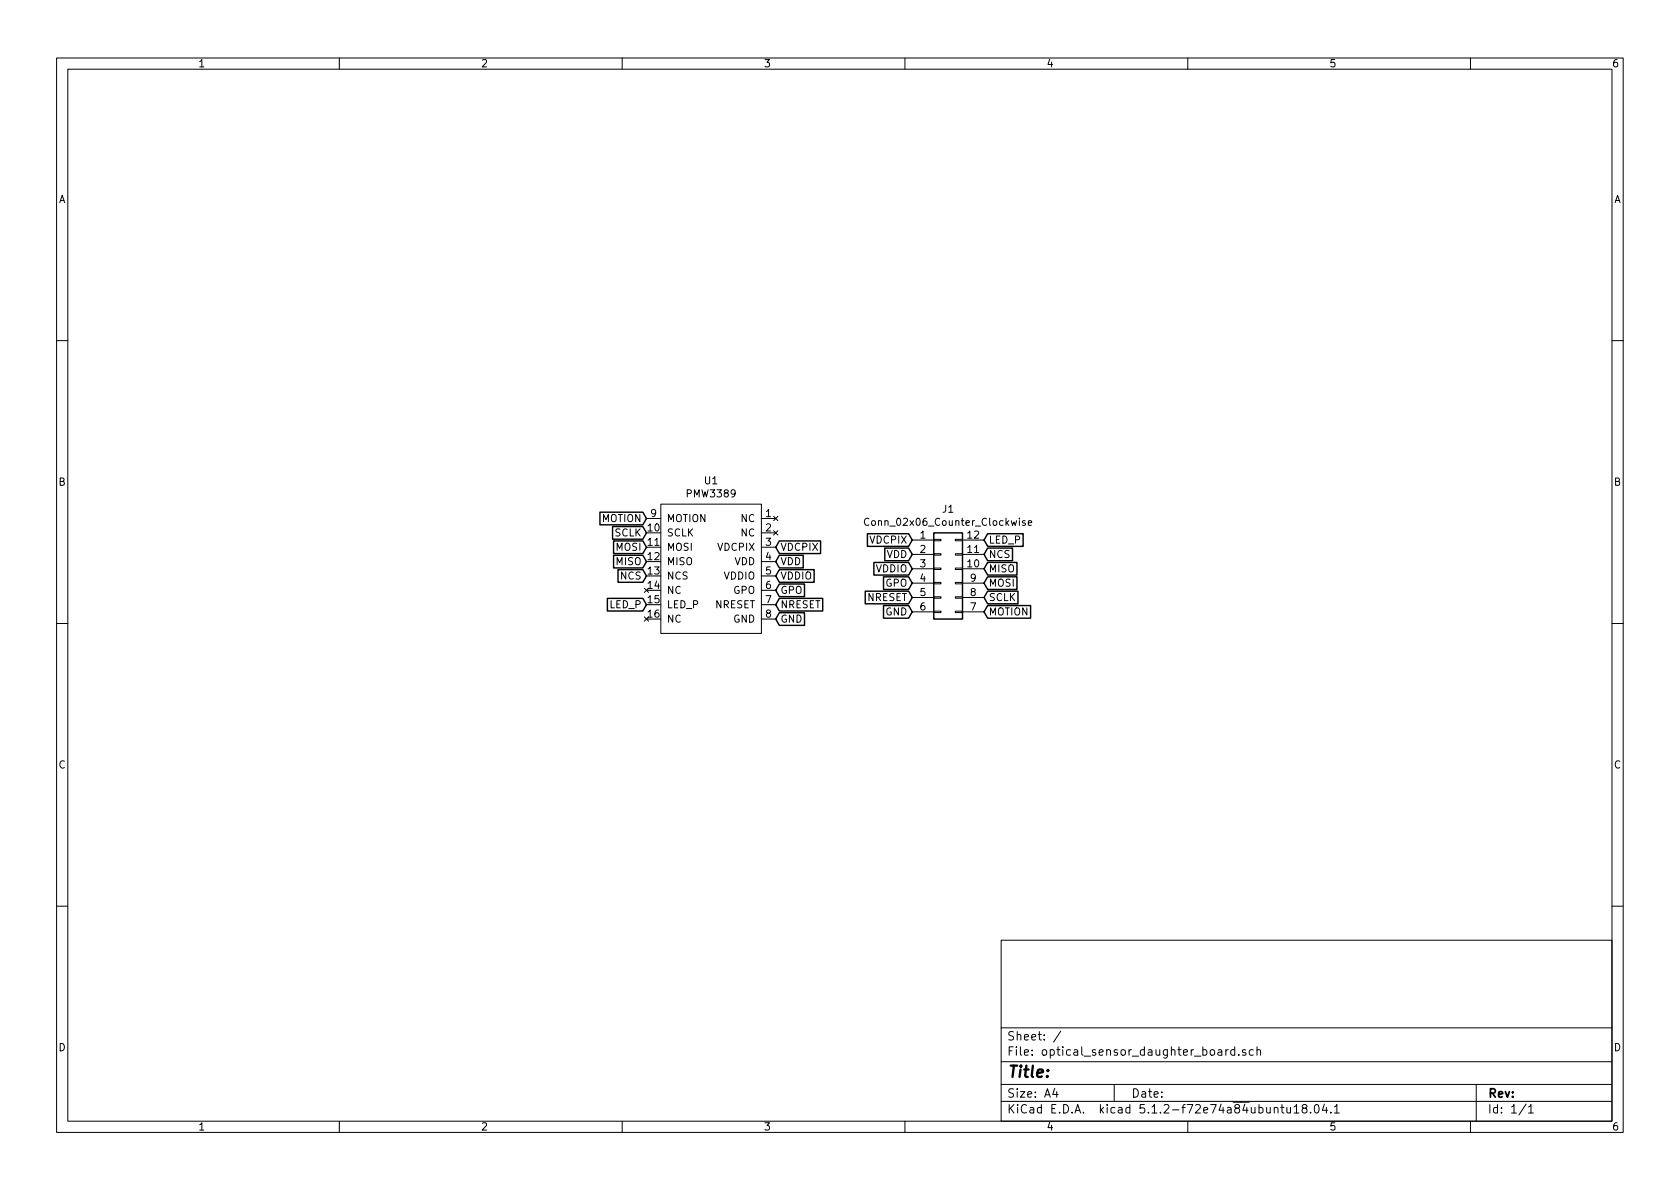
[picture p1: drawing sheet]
<svg xmlns="http://www.w3.org/2000/svg" width="297mm" height="210mm" viewBox="0 0 297 210" stroke-linecap="round" stroke-linejoin="round" font-family="sans-serif">
<g fill="none" stroke="#000" stroke-width=".18">
<path d="M10 10.3h277v189.9h-277zM12 12.2h273v186.1h-273zM60 10.3v1.9M110 10.3v1.9M160 10.3v1.9M210 10.3v1.9M260 10.3v1.9M10 60.2h2M285 60.2h2M114.3 91.7h2.5M116.8 89.1h17.8v22.9h-17.8zM134.6 91.7h2.6"/>
<path d="M134.6 94.2h2.6M134.6 96.8h2.6M134.6 99.3h2.6M136.8 91.3l.7 .8M136.8 93.8l.7 .8M137.5 91.3l-.7 .8M137.5 93.8l-.7 .8M153.6 91.8a.6 .6 0 0 0-.8 .4 .6 .6 0 0 0 .6 .7l.2-.1M161.3 95.5h3.8M161.3 98h3.8M165.1 97.9h1.3v.3h-1.3zM165.1 95.4h1.3v.2h-1.3z"/>
<path d="M168.9 97.9h1.3v.3h-1.3zM168.9 95.4h1.3v.2h-1.3zM170.2 95.5h3.8M170.2 98h3.8M181.3 92.1h-.3l-.2 .1v.2l.5 .2v.3h-.5M181.8 92.5l.6-.1-.1-.3h-.3l-.2 .1 .1 .7h.4M10 110.3h2M113.9 104l.8 .8M113.9 109.1l.8 .7M114.7 104l-.8 .8M114.7 109.1l-.8 .7M134.6 101.8h2.6"/>
<path d="M134.6 104.4h2.6M134.6 106.9h2.6M134.6 109.5h2.6M161.3 100.6h3.8M161.3 103.1h3.8M161.3 105.7h3.8M161.3 108.2h3.8M165.1 108.1h1.3v.2h-1.3zM165.1 105.5h1.3v.3h-1.3zM165.1 103h1.3v.2h-1.3zM165.1 100.5h1.3v.2h-1.3zM168.9 108.1h1.3v.2h-1.3z"/>
<path d="M168.9 105.5h1.3v.3h-1.3zM168.9 103h1.3v.2h-1.3zM168.9 100.5h1.3v.2h-1.3zM170.2 100.6h3.8M170.2 103.1h3.8M170.2 105.7h3.8M170.2 108.2h3.8M285 110.3h2M10 160.2h2M177 166.3h108v32h-108zM285 160.2h2M60 198.3v1.9"/>
<path d="M110 198.3v1.9M160 198.3v1.9M177 194.8h108M177 191.8h108M177 187.8h108M177 181.8h108M186.5 192.5l-.4 1h1M186.8 193v1M187.6 182.3l-1.3 2M197 191.8v3M210 198.3v1.9M216.7 185.6v1"/>
<path d="M217.2 185.6l-.5 .3M218.3 185.7l-.4-.1-.3 .3 .1 .6 .2 .1 .4-.1M218.3 185.1v1.5M219 186.5v.1M220.2 185.7a.37 .37 0 0 0-.5 .1v.2l.5 .2 .1 .1-.2 .3-.4-.1M221.6 185.7l-.4-.1-.3 .3 .1 .6 .2 .1 .4-.1M222.2 185.7h.1a.37 .37 0 0 1 .6 .1v.8M222.2 185.1v1.5M225.3 196l.1-.1a.37 .37 0 0 1 .6 .1v.8M226.4 195.8h.6M226.7 195.3v1.3l.3 .2M227.5 195.8l.1 .9 .3 .1 .3-.1"/>
<path d="M228.2 195.8v1M228.8 195.8l.4-.5v1.5M228.8 196.8h.9M230.5 196l-.2-.2-.1-.2 .3-.3h.3l.3 .3-.1 .2-.6 .2a.48 .48 0 0 0-.1 .7l.2 .1 .5-.1a.48 .48 0 0 0-.2-.7M231.7 196.7v.1M232.5 195.5l.4-.2a.94 .94 0 0 1 0 1.5l-.5-.3v-.6zM234.2 195.2l-.4 1.1h.9M234.5 195.8v1M235.3 196.7v.1M235.9 195.8l.5-.5v1.5M235.9 196.8h.9M260 198.3v1.9"/>
<path d="M261 191.8v6.5M269.8 195.2l-1.2 2M270.3 195.8l.4-.5v1.5M270.3 196.8h.8"/>
</g>
<g fill="none" stroke="#000" stroke-width=".25">
<path d="M106.1 90.6h7.6l.6 1.1-.6 1.1h-7.6zM108.3 93.1h5.4l.6 1.1-.6 1.1h-5.4zM108.5 98.2h5.2l.6 1.1-.6 1.1h-5.2zM108.5 95.7h5.2l.6 1.1-.6 1.1h-5.2zM137.8 98.2h4.2v2.2h-4.2l-.6-1.1zM137.8 95.7h7.3v2.2h-7.3l-.6-1.1zM153.4 94.4h7.3l.6 1.1-.6 1.1h-7.3zM154.5 99.5h6.2l.6 1.1-.6 1.1h-6.2zM156.4 96.9h4.3l.6 1.1-.6 1.2h-4.3zM165.1 94.2h5.1v15.3h-5.1zM174.6 99.5h5.2v2.2h-5.2l-.6-1.1zM174.6 96.9h4.4v2.3h-4.4l-.6-1.2z"/>
<path d="M174.6 94.4h6.3v2.2h-6.3l-.6-1.1zM107.4 105.8h6.3l.6 1.1-.6 1.1h-6.3zM109.3 100.7h4.4l.6 1.1-.6 1.2h-4.4zM137.8 105.8h7.7v2.2h-7.7l-.6-1.1zM137.8 103.3h4.4v2.2h-4.4l-.6-1.1zM137.8 100.7h6.1v2.3h-6.1l-.6-1.2zM137.8 108.4h4.4v2.2h-4.4l-.6-1.1zM153 104.5h7.7l.6 1.2-.6 1.1h-7.7zM156.2 102h4.5l.6 1.1-.6 1.1h-4.5zM156.2 107.1h4.5l.6 1.1-.6 1.1h-4.5zM174.6 107.1h7.6v2.2h-7.6l-.6-1.1zM174.6 104.5h5.4v2.3h-5.4l-.6-1.1z"/>
<path d="M174.6 102h5.2v2.2h-5.2l-.6-1.1z"/>
</g>
<text font-size="2.8" x="178" y="190.5">Title:</text>
<g font-size="2.1">
<text x="178" y="184">Sheet: /</text>
<text x="178" y="186.7">File: optical_sensor_daughter_board.sch</text>
<text x="178" y="196.9">KiCad E.D.A. kicad 5.1.2-f72e74a84ubuntu18.04.1</text>
<text x="178" y="194.1">Size: A4</text>
<text x="200" y="194.1">Date:</text>
<text x="263" y="194.1">Rev:</text>
<text x="263" y="196.9">Id: 1/1</text>
</g>
<g font-size="1.8">
<text x="35" y="11.9">1</text>
<text x="85" y="11.9">2</text>
<text x="135" y="11.9">3</text>
<text x="185" y="11.9">4</text>
<text x="235" y="11.9">5</text>
<text x="285" y="11.9">6</text>
<text x="10.4" y="35.9">A</text>
<text x="285.4" y="35.9">A</text>
<text x="10.4" y="85.9">B</text>
<text x="121.6" y="88">PMW3389</text>
<text x="124.6" y="85.6">U1</text>
<text x="285.4" y="85.9">B</text>
<text x="106.4" y="92.3">MOTION</text>
<text x="108.7" y="94.9">SCLK</text>
<text x="114.6" y="94">10</text>
<text x="115.1" y="91.4">9</text>
<text x="117.9" y="94.9">SCLK</text>
<text x="117.9" y="92.3">MOTION</text>
<text x="131" y="92.3">NC</text>
<text x="131" y="94.9">NC</text>
<text x="135.4" y="91.4">1</text>
<text x="135.4" y="94">2</text>
<text x="153.7" y="93">Conn_02x06_Counter_Clockwise</text>
<text x="162.7" y="95.2">1</text>
<text x="166.7" y="90.7">J1</text>
<text x="171.1" y="95.2">12</text>
<text x="109" y="99.9">MISO</text>
<text x="109" y="97.4">MOSI</text>
<text x="114.6" y="96.5">11</text>
<text x="114.6" y="99.1">12</text>
<text x="114.6" y="101.6">13</text>
<text x="117.9" y="97.4">MOSI</text>
<text x="117.9" y="99.9">MISO</text>
<text x="127" y="97.4">VDCPIX</text>
<text x="129.9" y="99.9">VDD</text>
<text x="135.4" y="96.5">3</text>
<text x="135.4" y="99.1">4</text>
<text x="135.4" y="101.6">5</text>
<text x="137.9" y="99.9">VDD</text>
<text x="137.9" y="97.4">VDCPIX</text>
<text x="153.9" y="96.1">VDCPIX</text>
<text x="154.9" y="101.2">VDDIO</text>
<text x="156.8" y="98.7">VDD</text>
<text x="162.7" y="97.8">2</text>
<text x="162.7" y="100.3">3</text>
<text x="171.1" y="100.3">10</text>
<text x="171.1" y="97.8">11</text>
<text x="174.8" y="101.2">MISO</text>
<text x="174.8" y="98.7">NCS</text>
<text x="174.8" y="96.1">LED_P</text>
<text x="107.8" y="107.6">LED_P</text>
<text x="109.8" y="102.5">NCS</text>
<text x="114.6" y="104.1">14</text>
<text x="114.6" y="106.7">15</text>
<text x="117.9" y="102.5">NCS</text>
<text x="117.9" y="105">NC</text>
<text x="117.9" y="107.6">LED_P</text>
<text x="126.4" y="107.6">NRESET</text>
<text x="128" y="102.5">VDDIO</text>
<text x="129.7" y="105">GPO</text>
<text x="135.4" y="104.1">6</text>
<text x="135.4" y="106.7">7</text>
<text x="137.9" y="107.6">NRESET</text>
<text x="137.9" y="105">GPO</text>
<text x="137.9" y="102.5">VDDIO</text>
<text x="153.3" y="106.3">NRESET</text>
<text x="156.6" y="103.8">GPO</text>
<text x="162.7" y="102.9">4</text>
<text x="162.7" y="105.4">5</text>
<text x="162.7" y="107.9">6</text>
<text x="171.6" y="107.9">7</text>
<text x="171.6" y="105.4">8</text>
<text x="171.6" y="102.9">9</text>
<text x="174.8" y="106.3">SCLK</text>
<text x="174.8" y="103.8">MOSI</text>
<text x="114.6" y="109.2">16</text>
<text x="117.9" y="110.1">NC</text>
<text x="129.7" y="110.1">GND</text>
<text x="135.4" y="109.2">8</text>
<text x="137.9" y="110.1">GND</text>
<text x="156.6" y="108.8">GND</text>
<text x="174.8" y="108.8">MOTION</text>
<text x="10.4" y="135.9">C</text>
<text x="285.4" y="135.9">C</text>
<text x="10.4" y="185.9">D</text>
<text x="285.4" y="185.9">D</text>
<text x="35" y="199.9">1</text>
<text x="85" y="199.9">2</text>
<text x="135" y="199.9">3</text>
<text x="185" y="199.9">4</text>
<text x="235" y="199.9">5</text>
<text x="285" y="199.9">6</text>
</g>
</svg>
